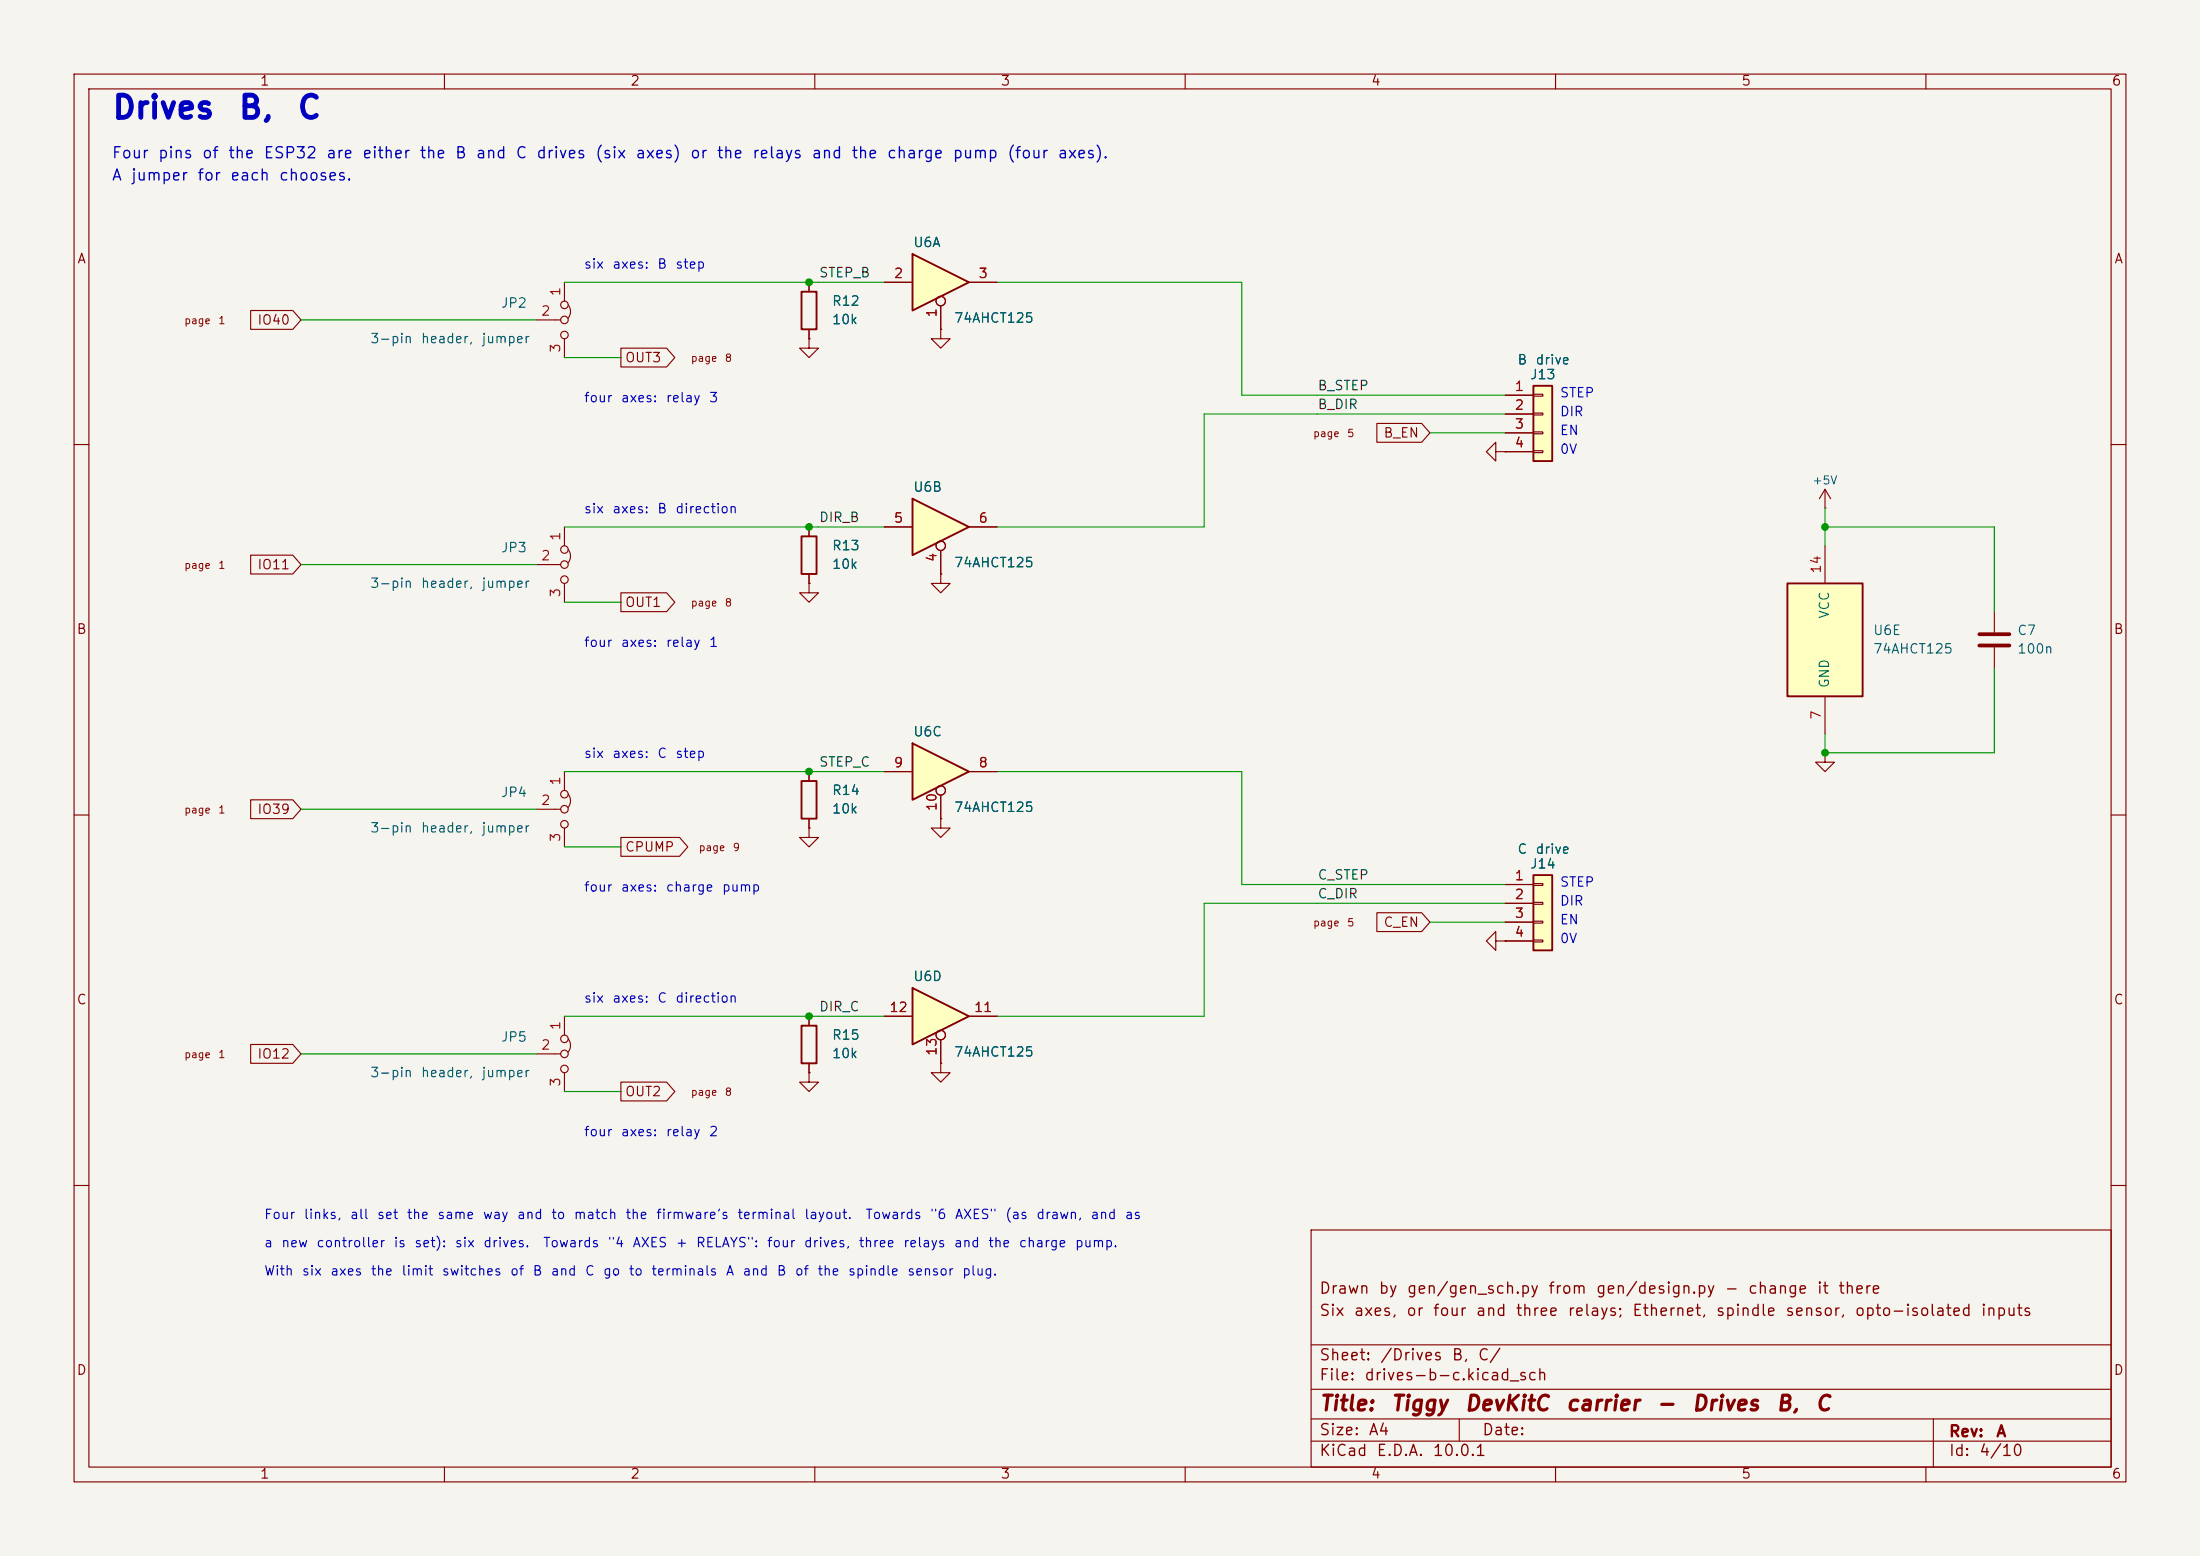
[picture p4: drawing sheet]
(kicad_sch
 (version 20260306)
 (generator "eeschema")
 (generator_version "10.0")
 (paper "A4")
 (title_block
  (title "Tiggy DevKitC carrier - Drives B, C")
  (rev "A")
  (comment 1 "Six axes, or four and three relays; Ethernet, spindle sensor, opto-isolated inputs")
  (comment 2 "Drawn by gen/gen_sch.py from gen/design.py - change it there"))
 (lib_symbols
  (symbol "74xx:74AHCT125"
   (pin_names (offset 1.016)) (exclude_from_sim no) (in_bom yes) (on_board yes)
   (in_pos_files yes)
   (duplicate_pin_numbers_are_jumpers no)
   (property "Reference" "U" (at 0 1.27 0) (show_name no) (do_not_autoplace no) (effects (font (size 1.27 1.27))))
   (property "Value" "74AHCT125" (at 0 -1.27 0) (show_name no) (do_not_autoplace no) (effects (font (size 1.27 1.27))))
   (property "Footprint" "" (at 0 0 0) (show_name no) (do_not_autoplace no) (hide yes) (effects (font (size 1.27 1.27))))
   (property "Datasheet" "https://www.ti.com/lit/ds/symlink/sn74ahct125.pdf" (at 0 0 0) (show_name no) (do_not_autoplace no) (hide yes) (effects (font (size 1.27 1.27))))
   (property "Description" "Quadruple Bus Buffer Gates With 3-State Outputs" (at 0 0 0) (show_name no) (do_not_autoplace no) (hide yes) (effects (font (size 1.27 1.27))))
   (property "ki_locked" "" (at 0 0 0) (show_name no) (do_not_autoplace no) (effects (font (size 1.27 1.27))))
   (symbol "74AHCT125_1_0"
    (polyline (pts (xy -3.81 3.81) (xy -3.81 -3.81) (xy 3.81 0) (xy -3.81 3.81)) (stroke (width 0.254) (type default)) (fill (type background)))
    (pin input inverted (at 0 -6.35 90) (length 4.445) (name "" (effects (font (size 1.27 1.27)))) (number "1" (effects (font (size 1.27 1.27)))))
    (pin input line (at -7.62 0 0) (length 3.81) (name "" (effects (font (size 1.27 1.27)))) (number "2" (effects (font (size 1.27 1.27)))))
    (pin tri_state line (at 7.62 0 180) (length 3.81) (name "" (effects (font (size 1.27 1.27)))) (number "3" (effects (font (size 1.27 1.27))))))
   (symbol "74AHCT125_2_0"
    (polyline (pts (xy -3.81 3.81) (xy -3.81 -3.81) (xy 3.81 0) (xy -3.81 3.81)) (stroke (width 0.254) (type default)) (fill (type background)))
    (pin input inverted (at 0 -6.35 90) (length 4.445) (name "" (effects (font (size 1.27 1.27)))) (number "4" (effects (font (size 1.27 1.27)))))
    (pin input line (at -7.62 0 0) (length 3.81) (name "" (effects (font (size 1.27 1.27)))) (number "5" (effects (font (size 1.27 1.27)))))
    (pin tri_state line (at 7.62 0 180) (length 3.81) (name "" (effects (font (size 1.27 1.27)))) (number "6" (effects (font (size 1.27 1.27))))))
   (symbol "74AHCT125_3_0"
    (polyline (pts (xy -3.81 3.81) (xy -3.81 -3.81) (xy 3.81 0) (xy -3.81 3.81)) (stroke (width 0.254) (type default)) (fill (type background)))
    (pin tri_state line (at 7.62 0 180) (length 3.81) (name "" (effects (font (size 1.27 1.27)))) (number "8" (effects (font (size 1.27 1.27)))))
    (pin input line (at -7.62 0 0) (length 3.81) (name "" (effects (font (size 1.27 1.27)))) (number "9" (effects (font (size 1.27 1.27)))))
    (pin input inverted (at 0 -6.35 90) (length 4.445) (name "" (effects (font (size 1.27 1.27)))) (number "10" (effects (font (size 1.27 1.27))))))
   (symbol "74AHCT125_4_0"
    (polyline (pts (xy -3.81 3.81) (xy -3.81 -3.81) (xy 3.81 0) (xy -3.81 3.81)) (stroke (width 0.254) (type default)) (fill (type background)))
    (pin tri_state line (at 7.62 0 180) (length 3.81) (name "" (effects (font (size 1.27 1.27)))) (number "11" (effects (font (size 1.27 1.27)))))
    (pin input line (at -7.62 0 0) (length 3.81) (name "" (effects (font (size 1.27 1.27)))) (number "12" (effects (font (size 1.27 1.27)))))
    (pin input inverted (at 0 -6.35 90) (length 4.445) (name "" (effects (font (size 1.27 1.27)))) (number "13" (effects (font (size 1.27 1.27))))))
   (symbol "74AHCT125_5_0"
    (pin power_in line (at 0 -12.7 90) (length 5.08) (name "GND" (effects (font (size 1.27 1.27)))) (number "7" (effects (font (size 1.27 1.27)))))
    (pin power_in line (at 0 12.7 270) (length 5.08) (name "VCC" (effects (font (size 1.27 1.27)))) (number "14" (effects (font (size 1.27 1.27))))))
   (symbol "74AHCT125_5_1"
    (rectangle (start -5.08 7.62) (end 5.08 -7.62) (stroke (width 0.254) (type default)) (fill (type background))))
   (embedded_fonts no))
  (symbol "Connector_Generic:Conn_01x04"
   (pin_names (offset 1.016) (hide yes)) (exclude_from_sim no) (in_bom yes) (on_board yes)
   (in_pos_files yes)
   (duplicate_pin_numbers_are_jumpers no)
   (property "Reference" "J" (at 0 5.08 0) (show_name no) (do_not_autoplace no) (effects (font (size 1.27 1.27))))
   (property "Value" "Conn_01x04" (at 0 -7.62 0) (show_name no) (do_not_autoplace no) (effects (font (size 1.27 1.27))))
   (property "Footprint" "" (at 0 0 0) (show_name no) (do_not_autoplace no) (hide yes) (effects (font (size 1.27 1.27))))
   (property "Datasheet" "" (at 0 0 0) (show_name no) (do_not_autoplace no) (hide yes) (effects (font (size 1.27 1.27))))
   (property "Description" "Generic connector, single row, 01x04, script generated (kicad-library-utils/schlib/autogen/connector/)" (at 0 0 0) (show_name no) (do_not_autoplace no) (hide yes) (effects (font (size 1.27 1.27))))
   (symbol "Conn_01x04_1_1"
    (rectangle (start -1.27 3.81) (end 1.27 -6.35) (stroke (width 0.254) (type default)) (fill (type background)))
    (rectangle (start -1.27 2.667) (end 0 2.413) (stroke (width 0.1524) (type default)) (fill (type none)))
    (rectangle (start -1.27 0.127) (end 0 -0.127) (stroke (width 0.1524) (type default)) (fill (type none)))
    (rectangle (start -1.27 -2.413) (end 0 -2.667) (stroke (width 0.1524) (type default)) (fill (type none)))
    (rectangle (start -1.27 -4.953) (end 0 -5.207) (stroke (width 0.1524) (type default)) (fill (type none)))
    (pin passive line (at -5.08 2.54 0) (length 3.81) (name "Pin_1" (effects (font (size 1.27 1.27)))) (number "1" (effects (font (size 1.27 1.27)))))
    (pin passive line (at -5.08 0 0) (length 3.81) (name "Pin_2" (effects (font (size 1.27 1.27)))) (number "2" (effects (font (size 1.27 1.27)))))
    (pin passive line (at -5.08 -2.54 0) (length 3.81) (name "Pin_3" (effects (font (size 1.27 1.27)))) (number "3" (effects (font (size 1.27 1.27)))))
    (pin passive line (at -5.08 -5.08 0) (length 3.81) (name "Pin_4" (effects (font (size 1.27 1.27)))) (number "4" (effects (font (size 1.27 1.27))))))
   (embedded_fonts no))
  (symbol "Device:C"
   (pin_numbers (hide yes))
   (pin_names (offset 0.254)) (exclude_from_sim no) (in_bom yes) (on_board yes)
   (in_pos_files yes)
   (duplicate_pin_numbers_are_jumpers no)
   (property "Reference" "C" (at 0.635 2.54 0) (show_name no) (do_not_autoplace no) (effects (font (size 1.27 1.27)) (justify left)))
   (property "Value" "C" (at 0.635 -2.54 0) (show_name no) (do_not_autoplace no) (effects (font (size 1.27 1.27)) (justify left)))
   (property "Footprint" "" (at 0.9652 -3.81 0) (show_name no) (do_not_autoplace no) (hide yes) (effects (font (size 1.27 1.27))))
   (property "Datasheet" "" (at 0 0 0) (show_name no) (do_not_autoplace no) (hide yes) (effects (font (size 1.27 1.27))))
   (property "Description" "Unpolarized capacitor" (at 0 0 0) (show_name no) (do_not_autoplace no) (hide yes) (effects (font (size 1.27 1.27))))
   (symbol "C_0_1"
    (polyline (pts (xy -2.032 0.762) (xy 2.032 0.762)) (stroke (width 0.508) (type default)) (fill (type none)))
    (polyline (pts (xy -2.032 -0.762) (xy 2.032 -0.762)) (stroke (width 0.508) (type default)) (fill (type none))))
   (symbol "C_1_1"
    (pin passive line (at 0 3.81 270) (length 2.794) (name "" (effects (font (size 1.27 1.27)))) (number "1" (effects (font (size 1.27 1.27)))))
    (pin passive line (at 0 -3.81 90) (length 2.794) (name "" (effects (font (size 1.27 1.27)))) (number "2" (effects (font (size 1.27 1.27))))))
   (embedded_fonts no))
  (symbol "Device:R"
   (pin_numbers (hide yes))
   (pin_names (offset 0)) (exclude_from_sim no) (in_bom yes) (on_board yes)
   (in_pos_files yes)
   (duplicate_pin_numbers_are_jumpers no)
   (property "Reference" "R" (at 2.032 0 90) (show_name no) (do_not_autoplace no) (effects (font (size 1.27 1.27))))
   (property "Value" "R" (at 0 0 90) (show_name no) (do_not_autoplace no) (effects (font (size 1.27 1.27))))
   (property "Footprint" "" (at -1.778 0 90) (show_name no) (do_not_autoplace no) (hide yes) (effects (font (size 1.27 1.27))))
   (property "Datasheet" "" (at 0 0 0) (show_name no) (do_not_autoplace no) (hide yes) (effects (font (size 1.27 1.27))))
   (property "Description" "Resistor" (at 0 0 0) (show_name no) (do_not_autoplace no) (hide yes) (effects (font (size 1.27 1.27))))
   (symbol "R_0_1"
    (rectangle (start -1.016 -2.54) (end 1.016 2.54) (stroke (width 0.254) (type default)) (fill (type none))))
   (symbol "R_1_1"
    (pin passive line (at 0 3.81 270) (length 1.27) (name "" (effects (font (size 1.27 1.27)))) (number "1" (effects (font (size 1.27 1.27)))))
    (pin passive line (at 0 -3.81 90) (length 1.27) (name "" (effects (font (size 1.27 1.27)))) (number "2" (effects (font (size 1.27 1.27))))))
   (embedded_fonts no))
  (symbol "Jumper:Jumper_3_Bridged12"
   (pin_names (offset 0) (hide yes)) (exclude_from_sim no) (in_bom no) (on_board yes)
   (in_pos_files yes)
   (duplicate_pin_numbers_are_jumpers no)
   (property "Reference" "JP" (at -2.54 -2.54 0) (show_name no) (do_not_autoplace no) (effects (font (size 1.27 1.27))))
   (property "Value" "Jumper_3_Bridged12" (at 0 2.794 0) (show_name no) (do_not_autoplace no) (effects (font (size 1.27 1.27))))
   (property "Footprint" "" (at 0 0 0) (show_name no) (do_not_autoplace no) (hide yes) (effects (font (size 1.27 1.27))))
   (property "Datasheet" "" (at 0 0 0) (show_name no) (do_not_autoplace no) (hide yes) (effects (font (size 1.27 1.27))))
   (property "Description" "Jumper, 3-pole, pins 1+2 closed/bridged" (at 0 -11.43 0) (show_name no) (do_not_autoplace no) (hide yes) (effects (font (size 1.27 1.27))))
   (symbol "Jumper_3_Bridged12_0_0"
    (circle (center -2.032 0) (radius 0.508) (stroke (width 0) (type default)) (fill (type none)))
    (circle (center 0 0) (radius 0.508) (stroke (width 0) (type default)) (fill (type none)))
    (circle (center 2.032 0) (radius 0.508) (stroke (width 0) (type default)) (fill (type none))))
   (symbol "Jumper_3_Bridged12_0_1"
    (arc (start -2.032 0.508) (mid -1.143 0.8155) (end -0.254 0.508) (stroke (width 0) (type default)) (fill (type none)))
    (polyline (pts (xy 0 -1.27) (xy 0 -0.508)) (stroke (width 0) (type default)) (fill (type none))))
   (symbol "Jumper_3_Bridged12_1_1"
    (pin passive line (at -5.08 0 0) (length 2.54) (name "A" (effects (font (size 1.27 1.27)))) (number "1" (effects (font (size 1.27 1.27)))))
    (pin passive line (at 0 -3.81 90) (length 2.54) (name "C" (effects (font (size 1.27 1.27)))) (number "2" (effects (font (size 1.27 1.27)))))
    (pin passive line (at 5.08 0 180) (length 2.54) (name "B" (effects (font (size 1.27 1.27)))) (number "3" (effects (font (size 1.27 1.27))))))
   (embedded_fonts no))
  (symbol "power:+5V"
   (power global)
   (pin_numbers (hide yes))
   (pin_names (offset 0) (hide yes)) (exclude_from_sim no) (in_bom yes) (on_board yes)
   (in_pos_files yes)
   (duplicate_pin_numbers_are_jumpers no)
   (property "Reference" "#PWR" (at 0 -3.81 0) (show_name no) (do_not_autoplace no) (hide yes) (effects (font (size 1.27 1.27))))
   (property "Value" "+5V" (at 0 3.556 0) (show_name no) (do_not_autoplace no) (effects (font (size 1.27 1.27))))
   (property "Footprint" "" (at 0 0 0) (show_name no) (do_not_autoplace no) (hide yes) (effects (font (size 1.27 1.27))))
   (property "Datasheet" "" (at 0 0 0) (show_name no) (do_not_autoplace no) (hide yes) (effects (font (size 1.27 1.27))))
   (property "Description" "Power symbol creates a global label with name \"+5V\"" (at 0 0 0) (show_name no) (do_not_autoplace no) (hide yes) (effects (font (size 1.27 1.27))))
   (symbol "+5V_0_1"
    (polyline (pts (xy -0.762 1.27) (xy 0 2.54)) (stroke (width 0) (type default)) (fill (type none)))
    (polyline (pts (xy 0 2.54) (xy 0.762 1.27)) (stroke (width 0) (type default)) (fill (type none)))
    (polyline (pts (xy 0 0) (xy 0 2.54)) (stroke (width 0) (type default)) (fill (type none))))
   (symbol "+5V_1_1"
    (pin power_in line (at 0 0 90) (length 0) (name "" (effects (font (size 1.27 1.27)))) (number "1" (effects (font (size 1.27 1.27))))))
   (embedded_fonts no))
  (symbol "power:GND"
   (power global)
   (pin_numbers (hide yes))
   (pin_names (offset 0) (hide yes)) (exclude_from_sim no) (in_bom yes) (on_board yes)
   (in_pos_files yes)
   (duplicate_pin_numbers_are_jumpers no)
   (property "Reference" "#PWR" (at 0 -6.35 0) (show_name no) (do_not_autoplace no) (hide yes) (effects (font (size 1.27 1.27))))
   (property "Value" "GND" (at 0 -3.81 0) (show_name no) (do_not_autoplace no) (effects (font (size 1.27 1.27))))
   (property "Footprint" "" (at 0 0 0) (show_name no) (do_not_autoplace no) (hide yes) (effects (font (size 1.27 1.27))))
   (property "Datasheet" "" (at 0 0 0) (show_name no) (do_not_autoplace no) (hide yes) (effects (font (size 1.27 1.27))))
   (property "Description" "Power symbol creates a global label with name \"GND\" , ground" (at 0 0 0) (show_name no) (do_not_autoplace no) (hide yes) (effects (font (size 1.27 1.27))))
   (symbol "GND_0_1"
    (polyline (pts (xy 0 0) (xy 0 -1.27) (xy 1.27 -1.27) (xy 0 -2.54) (xy -1.27 -1.27) (xy 0 -1.27)) (stroke (width 0) (type default)) (fill (type none))))
   (symbol "GND_1_1"
    (pin power_in line (at 0 0 270) (length 0) (name "" (effects (font (size 1.27 1.27)))) (number "1" (effects (font (size 1.27 1.27))))))
   (embedded_fonts no)))
 (symbol
  (lib_id "Jumper:Jumper_3_Bridged12")
  (at 76.2 43.18 270)
  (unit 1)
  (body_style 1)
  (exclude_from_sim no)
  (in_bom yes)
  (on_board yes)
  (in_pos_files yes)
  (dnp no)
  (property "Reference" "JP2" (at 71.2 40.98 90) (effects (font (size 1.27 1.27)) (justify right)))
  (property "Value" "3-pin header, jumper" (at 71.2 45.78 90) (effects (font (size 1.27 1.27)) (justify right)))
  (property "Footprint" "Connector_PinHeader_2.54mm:PinHeader_1x03_P2.54mm_Vertical" (at 76.2 43.18 0) (hide yes) (effects (font (size 1.27 1.27))))
  (property "Datasheet" "" (at 76.2 43.18 0) (hide yes) (effects (font (size 1.27 1.27))))
  (property "Description" "" (at 76.2 43.18 0) (hide yes) (effects (font (size 1.27 1.27))))
  (pin "1")
  (pin "2")
  (pin "3"))
 (global_label "IO40"
  (shape input)
  (at 40.64 43.18 180)
  (fields_autoplaced yes)
  (effects (font (size 1.27 1.27)) (justify right))
  (property "Intersheetrefs" "${INTERSHEET_REFS}" (at 31.76 43.18 0) (effects (font (size 1 1)) (justify right))))
 (symbol
  (lib_id "74xx:74AHCT125")
  (at 127 38.1 0)
  (unit 1)
  (body_style 1)
  (exclude_from_sim no)
  (in_bom yes)
  (on_board yes)
  (in_pos_files yes)
  (dnp no)
  (property "Reference" "U6" (at 123.2 32.8 0) (effects (font (size 1.27 1.27)) (justify left)))
  (property "Value" "74AHCT125" (at 128.7 43 0) (effects (font (size 1.27 1.27)) (justify left)))
  (property "Footprint" "Package_SO:SOIC-14_3.9x8.7mm_P1.27mm" (at 127 38.1 0) (hide yes) (effects (font (size 1.27 1.27))))
  (property "Datasheet" "" (at 127 38.1 0) (hide yes) (effects (font (size 1.27 1.27))))
  (property "Description" "" (at 127 38.1 0) (hide yes) (effects (font (size 1.27 1.27))))
  (pin "1")
  (pin "2")
  (pin "3"))
 (symbol
  (lib_id "Device:R")
  (at 109.22 41.91 0)
  (unit 1)
  (body_style 1)
  (exclude_from_sim no)
  (in_bom yes)
  (on_board yes)
  (in_pos_files yes)
  (dnp no)
  (property "Reference" "R12" (at 112.22 40.71 0) (effects (font (size 1.27 1.27)) (justify left)))
  (property "Value" "10k" (at 112.22 43.21 0) (effects (font (size 1.27 1.27)) (justify left)))
  (property "Footprint" "Resistor_SMD:R_0603_1608Metric" (at 109.22 41.91 0) (hide yes) (effects (font (size 1.27 1.27))))
  (property "Datasheet" "" (at 109.22 41.91 0) (hide yes) (effects (font (size 1.27 1.27))))
  (property "Description" "" (at 109.22 41.91 0) (hide yes) (effects (font (size 1.27 1.27))))
  (pin "1")
  (pin "2"))
 (symbol
  (lib_id "power:GND")
  (at 109.22 45.72 0)
  (unit 1)
  (body_style 1)
  (exclude_from_sim no)
  (in_bom yes)
  (on_board yes)
  (in_pos_files yes)
  (dnp no)
  (property "Reference" "#PWR401" (at 109.22 45.72 0) (hide yes) (effects (font (size 1.27 1.27))))
  (property "Value" "GND" (at 109.22 49.62 0) (hide yes) (effects (font (size 1.1 1.1))))
  (property "Footprint" "" (at 109.22 45.72 0) (hide yes) (effects (font (size 1.27 1.27))))
  (property "Datasheet" "" (at 109.22 45.72 0) (hide yes) (effects (font (size 1.27 1.27))))
  (property "Description" "" (at 109.22 45.72 0) (hide yes) (effects (font (size 1.27 1.27))))
  (pin "1"))
 (label "STEP_B"
  (at 110.49 38.1 0)
  (effects (font (size 1.27 1.27)) (justify left bottom)))
 (symbol
  (lib_id "power:GND")
  (at 127 44.45 0)
  (unit 1)
  (body_style 1)
  (exclude_from_sim no)
  (in_bom yes)
  (on_board yes)
  (in_pos_files yes)
  (dnp no)
  (property "Reference" "#PWR402" (at 127 44.45 0) (hide yes) (effects (font (size 1.27 1.27))))
  (property "Value" "GND" (at 127 48.35 0) (hide yes) (effects (font (size 1.1 1.1))))
  (property "Footprint" "" (at 127 44.45 0) (hide yes) (effects (font (size 1.27 1.27))))
  (property "Datasheet" "" (at 127 44.45 0) (hide yes) (effects (font (size 1.27 1.27))))
  (property "Description" "" (at 127 44.45 0) (hide yes) (effects (font (size 1.27 1.27))))
  (pin "1"))
 (global_label "OUT3"
  (shape output)
  (at 83.82 48.26 0)
  (fields_autoplaced yes)
  (effects (font (size 1.27 1.27)) (justify left))
  (property "Intersheetrefs" "${INTERSHEET_REFS}" (at 92.7 48.26 0) (effects (font (size 1 1)) (justify left))))
 (text "six axes: B step"
  (exclude_from_sim no)
  (at 78.74 36.83 0)
  (effects (font (size 1.27 1.27)) (justify left bottom)))
 (text "four axes: relay 3"
  (exclude_from_sim no)
  (at 78.74 54.864 0)
  (effects (font (size 1.27 1.27)) (justify left bottom)))
 (symbol
  (lib_id "Jumper:Jumper_3_Bridged12")
  (at 76.2 76.2 270)
  (unit 1)
  (body_style 1)
  (exclude_from_sim no)
  (in_bom yes)
  (on_board yes)
  (in_pos_files yes)
  (dnp no)
  (property "Reference" "JP3" (at 71.2 74 90) (effects (font (size 1.27 1.27)) (justify right)))
  (property "Value" "3-pin header, jumper" (at 71.2 78.8 90) (effects (font (size 1.27 1.27)) (justify right)))
  (property "Footprint" "Connector_PinHeader_2.54mm:PinHeader_1x03_P2.54mm_Vertical" (at 76.2 76.2 0) (hide yes) (effects (font (size 1.27 1.27))))
  (property "Datasheet" "" (at 76.2 76.2 0) (hide yes) (effects (font (size 1.27 1.27))))
  (property "Description" "" (at 76.2 76.2 0) (hide yes) (effects (font (size 1.27 1.27))))
  (pin "1")
  (pin "2")
  (pin "3"))
 (global_label "IO11"
  (shape input)
  (at 40.64 76.2 180)
  (fields_autoplaced yes)
  (effects (font (size 1.27 1.27)) (justify right))
  (property "Intersheetrefs" "${INTERSHEET_REFS}" (at 31.76 76.2 0) (effects (font (size 1 1)) (justify right))))
 (symbol
  (lib_id "74xx:74AHCT125")
  (at 127 71.12 0)
  (unit 2)
  (body_style 1)
  (exclude_from_sim no)
  (in_bom yes)
  (on_board yes)
  (in_pos_files yes)
  (dnp no)
  (property "Reference" "U6" (at 123.2 65.82 0) (effects (font (size 1.27 1.27)) (justify left)))
  (property "Value" "74AHCT125" (at 128.7 76.02 0) (effects (font (size 1.27 1.27)) (justify left)))
  (property "Footprint" "Package_SO:SOIC-14_3.9x8.7mm_P1.27mm" (at 127 71.12 0) (hide yes) (effects (font (size 1.27 1.27))))
  (property "Datasheet" "" (at 127 71.12 0) (hide yes) (effects (font (size 1.27 1.27))))
  (property "Description" "" (at 127 71.12 0) (hide yes) (effects (font (size 1.27 1.27))))
  (pin "4")
  (pin "5")
  (pin "6"))
 (symbol
  (lib_id "Device:R")
  (at 109.22 74.93 0)
  (unit 1)
  (body_style 1)
  (exclude_from_sim no)
  (in_bom yes)
  (on_board yes)
  (in_pos_files yes)
  (dnp no)
  (property "Reference" "R13" (at 112.22 73.73 0) (effects (font (size 1.27 1.27)) (justify left)))
  (property "Value" "10k" (at 112.22 76.23 0) (effects (font (size 1.27 1.27)) (justify left)))
  (property "Footprint" "Resistor_SMD:R_0603_1608Metric" (at 109.22 74.93 0) (hide yes) (effects (font (size 1.27 1.27))))
  (property "Datasheet" "" (at 109.22 74.93 0) (hide yes) (effects (font (size 1.27 1.27))))
  (property "Description" "" (at 109.22 74.93 0) (hide yes) (effects (font (size 1.27 1.27))))
  (pin "1")
  (pin "2"))
 (symbol
  (lib_id "power:GND")
  (at 109.22 78.74 0)
  (unit 1)
  (body_style 1)
  (exclude_from_sim no)
  (in_bom yes)
  (on_board yes)
  (in_pos_files yes)
  (dnp no)
  (property "Reference" "#PWR403" (at 109.22 78.74 0) (hide yes) (effects (font (size 1.27 1.27))))
  (property "Value" "GND" (at 109.22 82.64 0) (hide yes) (effects (font (size 1.1 1.1))))
  (property "Footprint" "" (at 109.22 78.74 0) (hide yes) (effects (font (size 1.27 1.27))))
  (property "Datasheet" "" (at 109.22 78.74 0) (hide yes) (effects (font (size 1.27 1.27))))
  (property "Description" "" (at 109.22 78.74 0) (hide yes) (effects (font (size 1.27 1.27))))
  (pin "1"))
 (label "DIR_B"
  (at 110.49 71.12 0)
  (effects (font (size 1.27 1.27)) (justify left bottom)))
 (symbol
  (lib_id "power:GND")
  (at 127 77.47 0)
  (unit 1)
  (body_style 1)
  (exclude_from_sim no)
  (in_bom yes)
  (on_board yes)
  (in_pos_files yes)
  (dnp no)
  (property "Reference" "#PWR404" (at 127 77.47 0) (hide yes) (effects (font (size 1.27 1.27))))
  (property "Value" "GND" (at 127 81.37 0) (hide yes) (effects (font (size 1.1 1.1))))
  (property "Footprint" "" (at 127 77.47 0) (hide yes) (effects (font (size 1.27 1.27))))
  (property "Datasheet" "" (at 127 77.47 0) (hide yes) (effects (font (size 1.27 1.27))))
  (property "Description" "" (at 127 77.47 0) (hide yes) (effects (font (size 1.27 1.27))))
  (pin "1"))
 (global_label "OUT1"
  (shape output)
  (at 83.82 81.28 0)
  (fields_autoplaced yes)
  (effects (font (size 1.27 1.27)) (justify left))
  (property "Intersheetrefs" "${INTERSHEET_REFS}" (at 92.7 81.28 0) (effects (font (size 1 1)) (justify left))))
 (text "six axes: B direction"
  (exclude_from_sim no)
  (at 78.74 69.85 0)
  (effects (font (size 1.27 1.27)) (justify left bottom)))
 (text "four axes: relay 1"
  (exclude_from_sim no)
  (at 78.74 87.884 0)
  (effects (font (size 1.27 1.27)) (justify left bottom)))
 (symbol
  (lib_id "Jumper:Jumper_3_Bridged12")
  (at 76.2 109.22 270)
  (unit 1)
  (body_style 1)
  (exclude_from_sim no)
  (in_bom yes)
  (on_board yes)
  (in_pos_files yes)
  (dnp no)
  (property "Reference" "JP4" (at 71.2 107.02 90) (effects (font (size 1.27 1.27)) (justify right)))
  (property "Value" "3-pin header, jumper" (at 71.2 111.82 90) (effects (font (size 1.27 1.27)) (justify right)))
  (property "Footprint" "Connector_PinHeader_2.54mm:PinHeader_1x03_P2.54mm_Vertical" (at 76.2 109.22 0) (hide yes) (effects (font (size 1.27 1.27))))
  (property "Datasheet" "" (at 76.2 109.22 0) (hide yes) (effects (font (size 1.27 1.27))))
  (property "Description" "" (at 76.2 109.22 0) (hide yes) (effects (font (size 1.27 1.27))))
  (pin "1")
  (pin "2")
  (pin "3"))
 (global_label "IO39"
  (shape input)
  (at 40.64 109.22 180)
  (fields_autoplaced yes)
  (effects (font (size 1.27 1.27)) (justify right))
  (property "Intersheetrefs" "${INTERSHEET_REFS}" (at 31.76 109.22 0) (effects (font (size 1 1)) (justify right))))
 (symbol
  (lib_id "74xx:74AHCT125")
  (at 127 104.14 0)
  (unit 3)
  (body_style 1)
  (exclude_from_sim no)
  (in_bom yes)
  (on_board yes)
  (in_pos_files yes)
  (dnp no)
  (property "Reference" "U6" (at 123.2 98.84 0) (effects (font (size 1.27 1.27)) (justify left)))
  (property "Value" "74AHCT125" (at 128.7 109.04 0) (effects (font (size 1.27 1.27)) (justify left)))
  (property "Footprint" "Package_SO:SOIC-14_3.9x8.7mm_P1.27mm" (at 127 104.14 0) (hide yes) (effects (font (size 1.27 1.27))))
  (property "Datasheet" "" (at 127 104.14 0) (hide yes) (effects (font (size 1.27 1.27))))
  (property "Description" "" (at 127 104.14 0) (hide yes) (effects (font (size 1.27 1.27))))
  (pin "8")
  (pin "9")
  (pin "10"))
 (symbol
  (lib_id "Device:R")
  (at 109.22 107.95 0)
  (unit 1)
  (body_style 1)
  (exclude_from_sim no)
  (in_bom yes)
  (on_board yes)
  (in_pos_files yes)
  (dnp no)
  (property "Reference" "R14" (at 112.22 106.75 0) (effects (font (size 1.27 1.27)) (justify left)))
  (property "Value" "10k" (at 112.22 109.25 0) (effects (font (size 1.27 1.27)) (justify left)))
  (property "Footprint" "Resistor_SMD:R_0603_1608Metric" (at 109.22 107.95 0) (hide yes) (effects (font (size 1.27 1.27))))
  (property "Datasheet" "" (at 109.22 107.95 0) (hide yes) (effects (font (size 1.27 1.27))))
  (property "Description" "" (at 109.22 107.95 0) (hide yes) (effects (font (size 1.27 1.27))))
  (pin "1")
  (pin "2"))
 (symbol
  (lib_id "power:GND")
  (at 109.22 111.76 0)
  (unit 1)
  (body_style 1)
  (exclude_from_sim no)
  (in_bom yes)
  (on_board yes)
  (in_pos_files yes)
  (dnp no)
  (property "Reference" "#PWR405" (at 109.22 111.76 0) (hide yes) (effects (font (size 1.27 1.27))))
  (property "Value" "GND" (at 109.22 115.66 0) (hide yes) (effects (font (size 1.1 1.1))))
  (property "Footprint" "" (at 109.22 111.76 0) (hide yes) (effects (font (size 1.27 1.27))))
  (property "Datasheet" "" (at 109.22 111.76 0) (hide yes) (effects (font (size 1.27 1.27))))
  (property "Description" "" (at 109.22 111.76 0) (hide yes) (effects (font (size 1.27 1.27))))
  (pin "1"))
 (label "STEP_C"
  (at 110.49 104.14 0)
  (effects (font (size 1.27 1.27)) (justify left bottom)))
 (symbol
  (lib_id "power:GND")
  (at 127 110.49 0)
  (unit 1)
  (body_style 1)
  (exclude_from_sim no)
  (in_bom yes)
  (on_board yes)
  (in_pos_files yes)
  (dnp no)
  (property "Reference" "#PWR406" (at 127 110.49 0) (hide yes) (effects (font (size 1.27 1.27))))
  (property "Value" "GND" (at 127 114.39 0) (hide yes) (effects (font (size 1.1 1.1))))
  (property "Footprint" "" (at 127 110.49 0) (hide yes) (effects (font (size 1.27 1.27))))
  (property "Datasheet" "" (at 127 110.49 0) (hide yes) (effects (font (size 1.27 1.27))))
  (property "Description" "" (at 127 110.49 0) (hide yes) (effects (font (size 1.27 1.27))))
  (pin "1"))
 (global_label "CPUMP"
  (shape output)
  (at 83.82 114.3 0)
  (fields_autoplaced yes)
  (effects (font (size 1.27 1.27)) (justify left))
  (property "Intersheetrefs" "${INTERSHEET_REFS}" (at 93.77 114.3 0) (effects (font (size 1 1)) (justify left))))
 (text "six axes: C step"
  (exclude_from_sim no)
  (at 78.74 102.87 0)
  (effects (font (size 1.27 1.27)) (justify left bottom)))
 (text "four axes: charge pump"
  (exclude_from_sim no)
  (at 78.74 120.904 0)
  (effects (font (size 1.27 1.27)) (justify left bottom)))
 (symbol
  (lib_id "Jumper:Jumper_3_Bridged12")
  (at 76.2 142.24 270)
  (unit 1)
  (body_style 1)
  (exclude_from_sim no)
  (in_bom yes)
  (on_board yes)
  (in_pos_files yes)
  (dnp no)
  (property "Reference" "JP5" (at 71.2 140.04 90) (effects (font (size 1.27 1.27)) (justify right)))
  (property "Value" "3-pin header, jumper" (at 71.2 144.84 90) (effects (font (size 1.27 1.27)) (justify right)))
  (property "Footprint" "Connector_PinHeader_2.54mm:PinHeader_1x03_P2.54mm_Vertical" (at 76.2 142.24 0) (hide yes) (effects (font (size 1.27 1.27))))
  (property "Datasheet" "" (at 76.2 142.24 0) (hide yes) (effects (font (size 1.27 1.27))))
  (property "Description" "" (at 76.2 142.24 0) (hide yes) (effects (font (size 1.27 1.27))))
  (pin "1")
  (pin "2")
  (pin "3"))
 (global_label "IO12"
  (shape input)
  (at 40.64 142.24 180)
  (fields_autoplaced yes)
  (effects (font (size 1.27 1.27)) (justify right))
  (property "Intersheetrefs" "${INTERSHEET_REFS}" (at 31.76 142.24 0) (effects (font (size 1 1)) (justify right))))
 (symbol
  (lib_id "74xx:74AHCT125")
  (at 127 137.16 0)
  (unit 4)
  (body_style 1)
  (exclude_from_sim no)
  (in_bom yes)
  (on_board yes)
  (in_pos_files yes)
  (dnp no)
  (property "Reference" "U6" (at 123.2 131.86 0) (effects (font (size 1.27 1.27)) (justify left)))
  (property "Value" "74AHCT125" (at 128.7 142.06 0) (effects (font (size 1.27 1.27)) (justify left)))
  (property "Footprint" "Package_SO:SOIC-14_3.9x8.7mm_P1.27mm" (at 127 137.16 0) (hide yes) (effects (font (size 1.27 1.27))))
  (property "Datasheet" "" (at 127 137.16 0) (hide yes) (effects (font (size 1.27 1.27))))
  (property "Description" "" (at 127 137.16 0) (hide yes) (effects (font (size 1.27 1.27))))
  (pin "11")
  (pin "12")
  (pin "13"))
 (symbol
  (lib_id "Device:R")
  (at 109.22 140.97 0)
  (unit 1)
  (body_style 1)
  (exclude_from_sim no)
  (in_bom yes)
  (on_board yes)
  (in_pos_files yes)
  (dnp no)
  (property "Reference" "R15" (at 112.22 139.77 0) (effects (font (size 1.27 1.27)) (justify left)))
  (property "Value" "10k" (at 112.22 142.27 0) (effects (font (size 1.27 1.27)) (justify left)))
  (property "Footprint" "Resistor_SMD:R_0603_1608Metric" (at 109.22 140.97 0) (hide yes) (effects (font (size 1.27 1.27))))
  (property "Datasheet" "" (at 109.22 140.97 0) (hide yes) (effects (font (size 1.27 1.27))))
  (property "Description" "" (at 109.22 140.97 0) (hide yes) (effects (font (size 1.27 1.27))))
  (pin "1")
  (pin "2"))
 (symbol
  (lib_id "power:GND")
  (at 109.22 144.78 0)
  (unit 1)
  (body_style 1)
  (exclude_from_sim no)
  (in_bom yes)
  (on_board yes)
  (in_pos_files yes)
  (dnp no)
  (property "Reference" "#PWR407" (at 109.22 144.78 0) (hide yes) (effects (font (size 1.27 1.27))))
  (property "Value" "GND" (at 109.22 148.68 0) (hide yes) (effects (font (size 1.1 1.1))))
  (property "Footprint" "" (at 109.22 144.78 0) (hide yes) (effects (font (size 1.27 1.27))))
  (property "Datasheet" "" (at 109.22 144.78 0) (hide yes) (effects (font (size 1.27 1.27))))
  (property "Description" "" (at 109.22 144.78 0) (hide yes) (effects (font (size 1.27 1.27))))
  (pin "1"))
 (label "DIR_C"
  (at 110.49 137.16 0)
  (effects (font (size 1.27 1.27)) (justify left bottom)))
 (symbol
  (lib_id "power:GND")
  (at 127 143.51 0)
  (unit 1)
  (body_style 1)
  (exclude_from_sim no)
  (in_bom yes)
  (on_board yes)
  (in_pos_files yes)
  (dnp no)
  (property "Reference" "#PWR408" (at 127 143.51 0) (hide yes) (effects (font (size 1.27 1.27))))
  (property "Value" "GND" (at 127 147.41 0) (hide yes) (effects (font (size 1.1 1.1))))
  (property "Footprint" "" (at 127 143.51 0) (hide yes) (effects (font (size 1.27 1.27))))
  (property "Datasheet" "" (at 127 143.51 0) (hide yes) (effects (font (size 1.27 1.27))))
  (property "Description" "" (at 127 143.51 0) (hide yes) (effects (font (size 1.27 1.27))))
  (pin "1"))
 (global_label "OUT2"
  (shape output)
  (at 83.82 147.32 0)
  (fields_autoplaced yes)
  (effects (font (size 1.27 1.27)) (justify left))
  (property "Intersheetrefs" "${INTERSHEET_REFS}" (at 92.7 147.32 0) (effects (font (size 1 1)) (justify left))))
 (text "six axes: C direction"
  (exclude_from_sim no)
  (at 78.74 135.89 0)
  (effects (font (size 1.27 1.27)) (justify left bottom)))
 (text "four axes: relay 2"
  (exclude_from_sim no)
  (at 78.74 153.924 0)
  (effects (font (size 1.27 1.27)) (justify left bottom)))
 (symbol
  (lib_id "Connector_Generic:Conn_01x04")
  (at 208.28 55.88 0)
  (unit 1)
  (body_style 1)
  (exclude_from_sim no)
  (in_bom yes)
  (on_board yes)
  (in_pos_files yes)
  (dnp no)
  (property "Reference" "J13" (at 208.28 50.64 0) (effects (font (size 1.27 1.27))))
  (property "Value" "B drive" (at 208.28 48.64 0) (effects (font (size 1.27 1.27))))
  (property "Footprint" "Connector_Phoenix_MC:PhoenixContact_MC_1,5_4-G-3.81_1x04_P3.81mm_Horizontal" (at 208.28 55.88 0) (hide yes) (effects (font (size 1.27 1.27))))
  (property "Datasheet" "" (at 208.28 55.88 0) (hide yes) (effects (font (size 1.27 1.27))))
  (property "Description" "" (at 208.28 55.88 0) (hide yes) (effects (font (size 1.27 1.27))))
  (pin "1")
  (pin "2")
  (pin "3")
  (pin "4"))
 (text "STEP"
  (exclude_from_sim no)
  (at 210.5 53.34 0)
  (effects (font (size 1.27 1.27)) (justify left)))
 (text "DIR"
  (exclude_from_sim no)
  (at 210.5 55.88 0)
  (effects (font (size 1.27 1.27)) (justify left)))
 (text "EN"
  (exclude_from_sim no)
  (at 210.5 58.42 0)
  (effects (font (size 1.27 1.27)) (justify left)))
 (text "0V"
  (exclude_from_sim no)
  (at 210.5 60.96 0)
  (effects (font (size 1.27 1.27)) (justify left)))
 (symbol
  (lib_id "power:GND")
  (at 203.2 60.96 270)
  (unit 1)
  (body_style 1)
  (exclude_from_sim no)
  (in_bom yes)
  (on_board yes)
  (in_pos_files yes)
  (dnp no)
  (property "Reference" "#PWR409" (at 203.2 60.96 0) (hide yes) (effects (font (size 1.27 1.27))))
  (property "Value" "GND" (at 199.3 60.96 90) (hide yes) (effects (font (size 1.1 1.1)) (justify left)))
  (property "Footprint" "" (at 203.2 60.96 0) (hide yes) (effects (font (size 1.27 1.27))))
  (property "Datasheet" "" (at 203.2 60.96 0) (hide yes) (effects (font (size 1.27 1.27))))
  (property "Description" "" (at 203.2 60.96 0) (hide yes) (effects (font (size 1.27 1.27))))
  (pin "1"))
 (label "B_STEP"
  (at 177.8 53.34 0)
  (effects (font (size 1.27 1.27)) (justify left bottom)))
 (label "B_DIR"
  (at 177.8 55.88 0)
  (effects (font (size 1.27 1.27)) (justify left bottom)))
 (global_label "B_EN"
  (shape input)
  (at 193.04 58.42 180)
  (fields_autoplaced yes)
  (effects (font (size 1.27 1.27)) (justify right))
  (property "Intersheetrefs" "${INTERSHEET_REFS}" (at 184.16 58.42 0) (effects (font (size 1 1)) (justify right))))
 (symbol
  (lib_id "Connector_Generic:Conn_01x04")
  (at 208.28 121.92 0)
  (unit 1)
  (body_style 1)
  (exclude_from_sim no)
  (in_bom yes)
  (on_board yes)
  (in_pos_files yes)
  (dnp no)
  (property "Reference" "J14" (at 208.28 116.68 0) (effects (font (size 1.27 1.27))))
  (property "Value" "C drive" (at 208.28 114.68 0) (effects (font (size 1.27 1.27))))
  (property "Footprint" "Connector_Phoenix_MC:PhoenixContact_MC_1,5_4-G-3.81_1x04_P3.81mm_Horizontal" (at 208.28 121.92 0) (hide yes) (effects (font (size 1.27 1.27))))
  (property "Datasheet" "" (at 208.28 121.92 0) (hide yes) (effects (font (size 1.27 1.27))))
  (property "Description" "" (at 208.28 121.92 0) (hide yes) (effects (font (size 1.27 1.27))))
  (pin "1")
  (pin "2")
  (pin "3")
  (pin "4"))
 (text "STEP"
  (exclude_from_sim no)
  (at 210.5 119.38 0)
  (effects (font (size 1.27 1.27)) (justify left)))
 (text "DIR"
  (exclude_from_sim no)
  (at 210.5 121.92 0)
  (effects (font (size 1.27 1.27)) (justify left)))
 (text "EN"
  (exclude_from_sim no)
  (at 210.5 124.46 0)
  (effects (font (size 1.27 1.27)) (justify left)))
 (text "0V"
  (exclude_from_sim no)
  (at 210.5 127 0)
  (effects (font (size 1.27 1.27)) (justify left)))
 (symbol
  (lib_id "power:GND")
  (at 203.2 127 270)
  (unit 1)
  (body_style 1)
  (exclude_from_sim no)
  (in_bom yes)
  (on_board yes)
  (in_pos_files yes)
  (dnp no)
  (property "Reference" "#PWR410" (at 203.2 127 0) (hide yes) (effects (font (size 1.27 1.27))))
  (property "Value" "GND" (at 199.3 127 90) (hide yes) (effects (font (size 1.1 1.1)) (justify left)))
  (property "Footprint" "" (at 203.2 127 0) (hide yes) (effects (font (size 1.27 1.27))))
  (property "Datasheet" "" (at 203.2 127 0) (hide yes) (effects (font (size 1.27 1.27))))
  (property "Description" "" (at 203.2 127 0) (hide yes) (effects (font (size 1.27 1.27))))
  (pin "1"))
 (label "C_STEP"
  (at 177.8 119.38 0)
  (effects (font (size 1.27 1.27)) (justify left bottom)))
 (label "C_DIR"
  (at 177.8 121.92 0)
  (effects (font (size 1.27 1.27)) (justify left bottom)))
 (global_label "C_EN"
  (shape input)
  (at 193.04 124.46 180)
  (fields_autoplaced yes)
  (effects (font (size 1.27 1.27)) (justify right))
  (property "Intersheetrefs" "${INTERSHEET_REFS}" (at 184.16 124.46 0) (effects (font (size 1 1)) (justify right))))
 (symbol
  (lib_id "74xx:74AHCT125")
  (at 246.38 86.36 0)
  (unit 5)
  (body_style 1)
  (exclude_from_sim no)
  (in_bom yes)
  (on_board yes)
  (in_pos_files yes)
  (dnp no)
  (property "Reference" "U6" (at 252.78 85.16 0) (effects (font (size 1.27 1.27)) (justify left)))
  (property "Value" "74AHCT125" (at 252.78 87.66 0) (effects (font (size 1.27 1.27)) (justify left)))
  (property "Footprint" "Package_SO:SOIC-14_3.9x8.7mm_P1.27mm" (at 246.38 86.36 0) (hide yes) (effects (font (size 1.27 1.27))))
  (property "Datasheet" "" (at 246.38 86.36 0) (hide yes) (effects (font (size 1.27 1.27))))
  (property "Description" "" (at 246.38 86.36 0) (hide yes) (effects (font (size 1.27 1.27))))
  (pin "7")
  (pin "14"))
 (symbol
  (lib_id "power:+5V")
  (at 246.38 68.58 0)
  (unit 1)
  (body_style 1)
  (exclude_from_sim no)
  (in_bom yes)
  (on_board yes)
  (in_pos_files yes)
  (dnp no)
  (property "Reference" "#PWR411" (at 246.38 68.58 0) (hide yes) (effects (font (size 1.27 1.27))))
  (property "Value" "+5V" (at 246.38 64.88 0) (effects (font (size 1.1 1.1))))
  (property "Footprint" "" (at 246.38 68.58 0) (hide yes) (effects (font (size 1.27 1.27))))
  (property "Datasheet" "" (at 246.38 68.58 0) (hide yes) (effects (font (size 1.27 1.27))))
  (property "Description" "" (at 246.38 68.58 0) (hide yes) (effects (font (size 1.27 1.27))))
  (pin "1"))
 (symbol
  (lib_id "Device:C")
  (at 269.24 86.36 0)
  (unit 1)
  (body_style 1)
  (exclude_from_sim no)
  (in_bom yes)
  (on_board yes)
  (in_pos_files yes)
  (dnp no)
  (property "Reference" "C7" (at 272.24 85.16 0) (effects (font (size 1.27 1.27)) (justify left)))
  (property "Value" "100n" (at 272.24 87.66 0) (effects (font (size 1.27 1.27)) (justify left)))
  (property "Footprint" "Capacitor_SMD:C_0603_1608Metric" (at 269.24 86.36 0) (hide yes) (effects (font (size 1.27 1.27))))
  (property "Datasheet" "" (at 269.24 86.36 0) (hide yes) (effects (font (size 1.27 1.27))))
  (property "Description" "" (at 269.24 86.36 0) (hide yes) (effects (font (size 1.27 1.27))))
  (pin "1")
  (pin "2"))
 (symbol
  (lib_id "power:GND")
  (at 246.38 101.6 0)
  (unit 1)
  (body_style 1)
  (exclude_from_sim no)
  (in_bom yes)
  (on_board yes)
  (in_pos_files yes)
  (dnp no)
  (property "Reference" "#PWR412" (at 246.38 101.6 0) (hide yes) (effects (font (size 1.27 1.27))))
  (property "Value" "GND" (at 246.38 105.5 0) (hide yes) (effects (font (size 1.1 1.1))))
  (property "Footprint" "" (at 246.38 101.6 0) (hide yes) (effects (font (size 1.27 1.27))))
  (property "Datasheet" "" (at 246.38 101.6 0) (hide yes) (effects (font (size 1.27 1.27))))
  (property "Description" "" (at 246.38 101.6 0) (hide yes) (effects (font (size 1.27 1.27))))
  (pin "1"))
 (text "Four links, all set the same way and to match the firmware's terminal layout.  Towards \"6 AXES\" (as drawn, and as"
  (exclude_from_sim no)
  (at 35.56 165.1 0)
  (effects (font (size 1.27 1.27)) (justify left bottom)))
 (text "a new controller is set): six drives.  Towards \"4 AXES + RELAYS\": four drives, three relays and the charge pump."
  (exclude_from_sim no)
  (at 35.56 168.91 0)
  (effects (font (size 1.27 1.27)) (justify left bottom)))
 (text "With six axes the limit switches of B and C go to terminals A and B of the spindle sensor plug."
  (exclude_from_sim no)
  (at 35.56 172.72 0)
  (effects (font (size 1.27 1.27)) (justify left bottom)))
 (text "Drives B, C"
  (exclude_from_sim no)
  (at 15 17 0)
  (effects (font (size 3 3) (bold yes)) (justify left bottom)))
 (text "Four pins of the ESP32 are either the B and C drives (six axes) or the relays and the charge pump (four axes)."
  (exclude_from_sim no)
  (at 15 22 0)
  (effects (font (size 1.5 1.5)) (justify left bottom)))
 (text "A jumper for each chooses."
  (exclude_from_sim no)
  (at 15 25 0)
  (effects (font (size 1.5 1.5)) (justify left bottom)))
 (wire
  (pts (xy 40.64 43.18) (xy 72.39 43.18))
  (stroke (width 0) (type default)))
 (wire
  (pts (xy 40.64 76.2) (xy 72.39 76.2))
  (stroke (width 0) (type default)))
 (wire
  (pts (xy 40.64 109.22) (xy 72.39 109.22))
  (stroke (width 0) (type default)))
 (wire
  (pts (xy 40.64 142.24) (xy 72.39 142.24))
  (stroke (width 0) (type default)))
 (wire
  (pts (xy 76.2 38.1) (xy 109.22 38.1))
  (stroke (width 0) (type default)))
 (wire
  (pts (xy 76.2 48.26) (xy 83.82 48.26))
  (stroke (width 0) (type default)))
 (wire
  (pts (xy 76.2 71.12) (xy 109.22 71.12))
  (stroke (width 0) (type default)))
 (wire
  (pts (xy 76.2 81.28) (xy 83.82 81.28))
  (stroke (width 0) (type default)))
 (wire
  (pts (xy 76.2 104.14) (xy 109.22 104.14))
  (stroke (width 0) (type default)))
 (wire
  (pts (xy 76.2 114.3) (xy 83.82 114.3))
  (stroke (width 0) (type default)))
 (wire
  (pts (xy 76.2 137.16) (xy 109.22 137.16))
  (stroke (width 0) (type default)))
 (wire
  (pts (xy 76.2 147.32) (xy 83.82 147.32))
  (stroke (width 0) (type default)))
 (wire
  (pts (xy 109.22 38.1) (xy 110.49 38.1))
  (stroke (width 0) (type default)))
 (wire
  (pts (xy 109.22 71.12) (xy 110.49 71.12))
  (stroke (width 0) (type default)))
 (wire
  (pts (xy 109.22 104.14) (xy 110.49 104.14))
  (stroke (width 0) (type default)))
 (wire
  (pts (xy 109.22 137.16) (xy 110.49 137.16))
  (stroke (width 0) (type default)))
 (wire
  (pts (xy 110.49 38.1) (xy 119.38 38.1))
  (stroke (width 0) (type default)))
 (wire
  (pts (xy 110.49 71.12) (xy 119.38 71.12))
  (stroke (width 0) (type default)))
 (wire
  (pts (xy 110.49 104.14) (xy 119.38 104.14))
  (stroke (width 0) (type default)))
 (wire
  (pts (xy 110.49 137.16) (xy 119.38 137.16))
  (stroke (width 0) (type default)))
 (wire
  (pts (xy 134.62 38.1) (xy 167.64 38.1))
  (stroke (width 0) (type default)))
 (wire
  (pts (xy 134.62 71.12) (xy 162.56 71.12))
  (stroke (width 0) (type default)))
 (wire
  (pts (xy 134.62 104.14) (xy 167.64 104.14))
  (stroke (width 0) (type default)))
 (wire
  (pts (xy 134.62 137.16) (xy 162.56 137.16))
  (stroke (width 0) (type default)))
 (wire
  (pts (xy 162.56 55.88) (xy 162.56 71.12))
  (stroke (width 0) (type default)))
 (wire
  (pts (xy 162.56 55.88) (xy 177.8 55.88))
  (stroke (width 0) (type default)))
 (wire
  (pts (xy 162.56 121.92) (xy 162.56 137.16))
  (stroke (width 0) (type default)))
 (wire
  (pts (xy 162.56 121.92) (xy 177.8 121.92))
  (stroke (width 0) (type default)))
 (wire
  (pts (xy 167.64 38.1) (xy 167.64 53.34))
  (stroke (width 0) (type default)))
 (wire
  (pts (xy 167.64 53.34) (xy 177.8 53.34))
  (stroke (width 0) (type default)))
 (wire
  (pts (xy 167.64 104.14) (xy 167.64 119.38))
  (stroke (width 0) (type default)))
 (wire
  (pts (xy 167.64 119.38) (xy 177.8 119.38))
  (stroke (width 0) (type default)))
 (wire
  (pts (xy 177.8 53.34) (xy 203.2 53.34))
  (stroke (width 0) (type default)))
 (wire
  (pts (xy 177.8 55.88) (xy 203.2 55.88))
  (stroke (width 0) (type default)))
 (wire
  (pts (xy 177.8 119.38) (xy 203.2 119.38))
  (stroke (width 0) (type default)))
 (wire
  (pts (xy 177.8 121.92) (xy 203.2 121.92))
  (stroke (width 0) (type default)))
 (wire
  (pts (xy 193.04 58.42) (xy 203.2 58.42))
  (stroke (width 0) (type default)))
 (wire
  (pts (xy 193.04 124.46) (xy 203.2 124.46))
  (stroke (width 0) (type default)))
 (wire
  (pts (xy 246.38 68.58) (xy 246.38 71.12))
  (stroke (width 0) (type default)))
 (wire
  (pts (xy 246.38 71.12) (xy 246.38 73.66))
  (stroke (width 0) (type default)))
 (wire
  (pts (xy 246.38 71.12) (xy 269.24 71.12))
  (stroke (width 0) (type default)))
 (wire
  (pts (xy 246.38 99.06) (xy 246.38 101.6))
  (stroke (width 0) (type default)))
 (wire
  (pts (xy 246.38 101.6) (xy 269.24 101.6))
  (stroke (width 0) (type default)))
 (wire
  (pts (xy 269.24 71.12) (xy 269.24 82.55))
  (stroke (width 0) (type default)))
 (wire
  (pts (xy 269.24 90.17) (xy 269.24 101.6))
  (stroke (width 0) (type default)))
 (junction
  (at 109.22 38.1)
  (diameter 0)
  (color 0 0 0 0))
 (junction
  (at 109.22 71.12)
  (diameter 0)
  (color 0 0 0 0))
 (junction
  (at 109.22 104.14)
  (diameter 0)
  (color 0 0 0 0))
 (junction
  (at 109.22 137.16)
  (diameter 0)
  (color 0 0 0 0))
 (junction
  (at 246.38 71.12)
  (diameter 0)
  (color 0 0 0 0))
 (junction
  (at 246.38 101.6)
  (diameter 0)
  (color 0 0 0 0))
 (embedded_fonts no))
